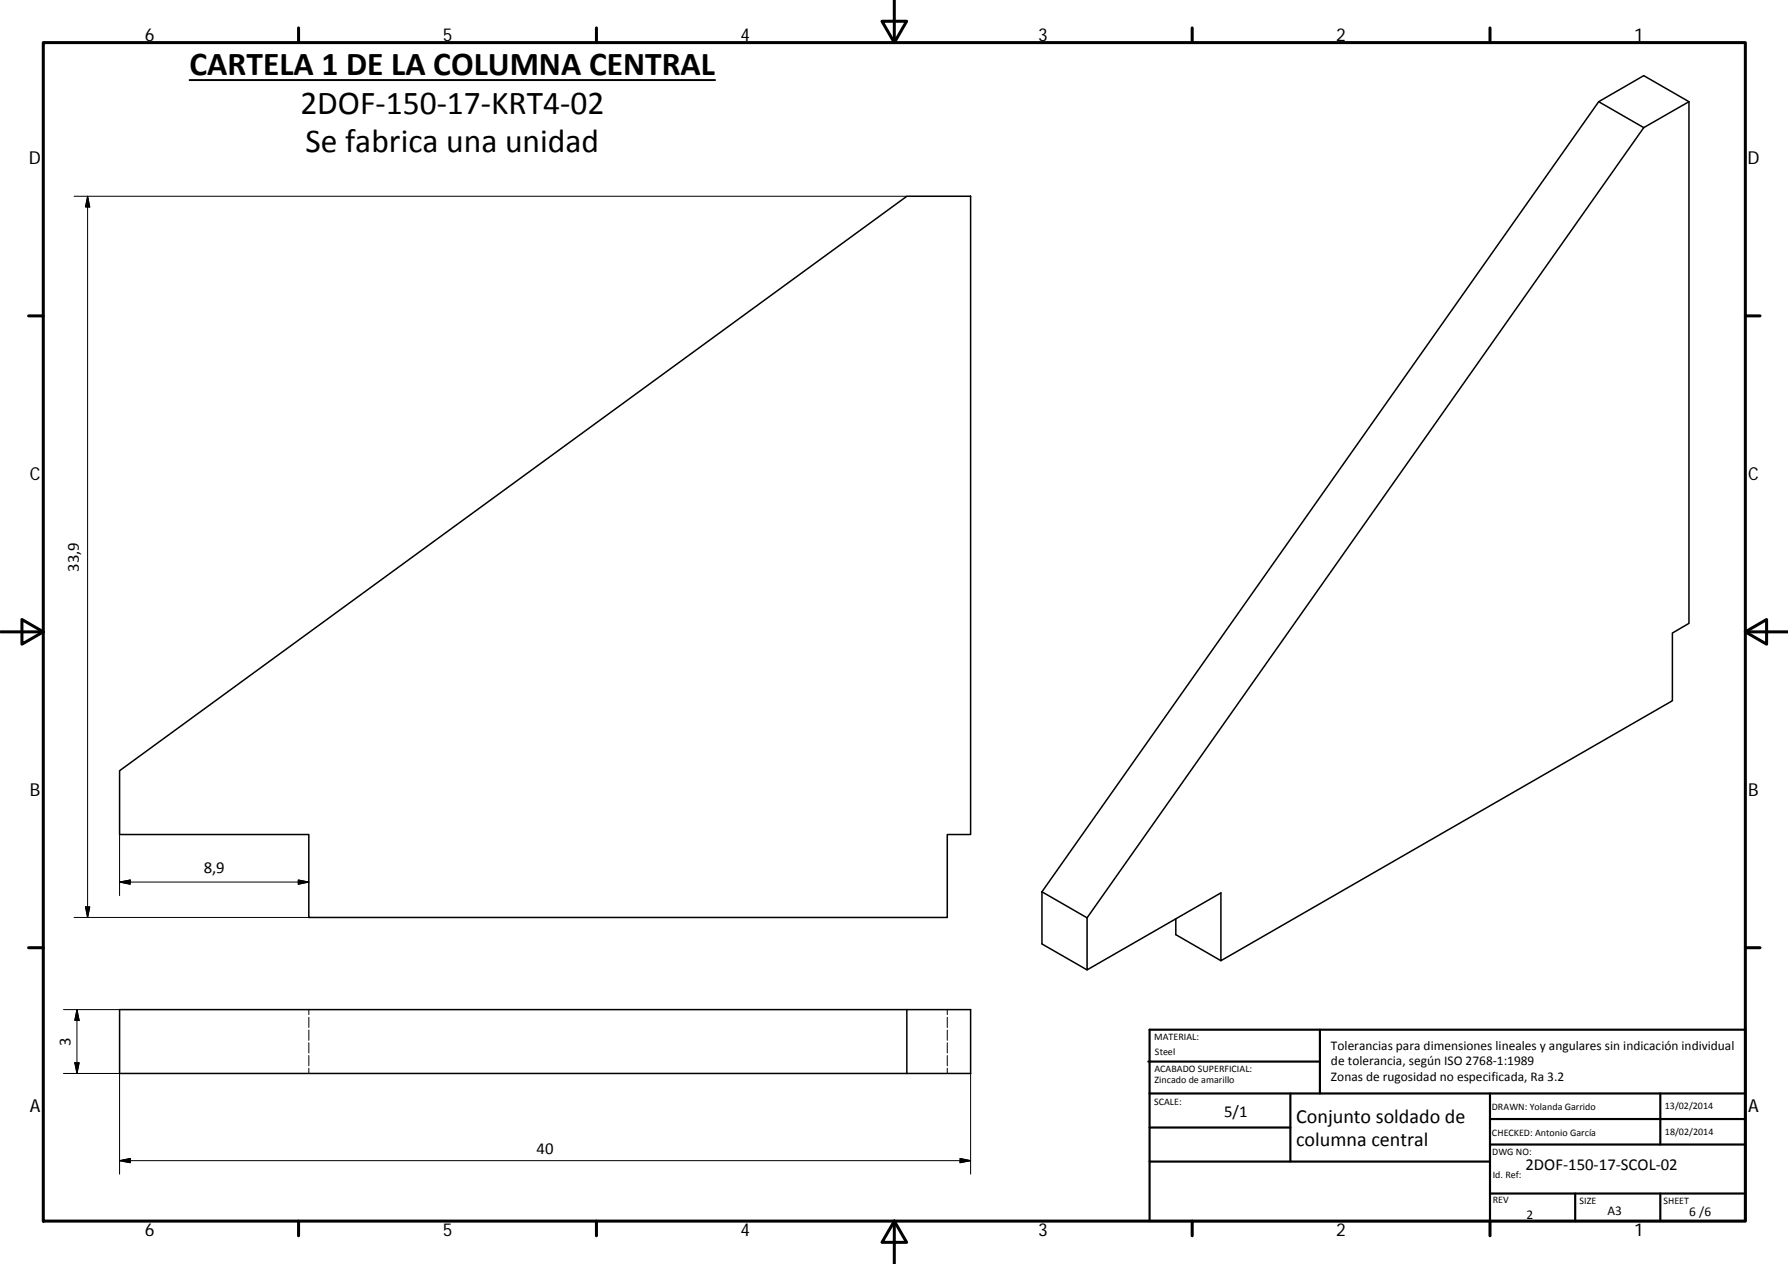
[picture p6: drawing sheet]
<svg xmlns="http://www.w3.org/2000/svg" width="420mm" height="297mm" viewBox="0 0 420 297" stroke-linecap="round" stroke-linejoin="round" font-family="sans-serif">
<path d="M375.7 23.9l-130.9 185.7M375.7 23.9l10.6-6.1 10.6 6.1M375.7 23.9l10.6 6.1M386.3 30l-130.9 185.7M396.9 23.9v122.6l-3.9 2.3v15.9l-106.1 61.1v-16l-31.5 18.1v-12.2M396.9 23.9l-10.6 6.1M28.1 181.1l185-135h15v150h-5.5v19.5h-150v-19.5h-44.5zM244.8 209.6l10.6 6.1M244.8 209.6v12.2l10.6 6.1M276.3 215.9v3.7l10.6 6.2M28.1 237.3h200v15h-200zM213.1 237.3v15" fill="none" stroke="#000" stroke-width=".36"/>
<g fill="none" stroke="#000" stroke-width=".23">
<path d="M17.4 46.1h195.7M20.6 46.1l.5 2.5h-1zM20.6 46.1v169.5M28.1 196.1v14.4M17.4 215.6h55.2M20.1 213.1h1l-.5 2.5zM28.1 207.3l2.5-.5v1zM28.1 207.3h44.5M70.1 206.8l2.5 .5-2.5 .5zM14.9 237.3h13.2M18.1 237.3l.5 2.5h-1zM18.1 237.3v15"/>
<path d="M72.6 237.3v1.1M72.6 239.1v2.4M222.6 237.3v1.1M222.6 239.1v2.4M14.9 252.3h13.2v23.6M17.6 249.7h1l-.5 2.6zM72.6 242.1v2.4M72.6 245v2.5M72.6 248.1v2.4M72.6 251v1.3M222.6 242.1v2.4M222.6 245v2.5"/>
<path d="M222.6 248.1v2.4M222.6 251v1.3M228.1 252.3v23.6M28.1 272.8l2.5-.6v1zM28.1 272.8h200M225.6 272.2l2.5 .6-2.5 .4z"/>
</g>
<g fill="none" stroke="#000" stroke-width=".71">
<path d="M10.2 10h399.9v277h-399.9zM70.2 6.6v3.4M140.2 6.6v3.4M207.3 5h5.8l-2.9 5zM210.2 0v10M280.2 6.6v3.4M350.1 6.6v3.4M6.7 74.2h3.5M410.1 74.2h3.5M.2 148.5h10M5.2 145.6l5 2.9-5 2.9zM410.1 148.5l5-2.9v5.8z"/>
<path d="M410.1 148.5h10M6.7 222.7h3.5M410.1 222.7h3.5M70.2 287v3.4M140.2 287v3.4M210.2 287l2.9 5h-5.8zM210.2 287v10M280.2 287v3.4M350.1 287v3.4"/>
</g>
<g fill="none" stroke="#000" stroke-width=".51">
<path d="M269.8 249.5h40.4M270.1 242h140v45h-140zM270.1 257h140M303.2 257v16M310.2 242v15M350.1 257v30M390.2 257v12M270.1 265h33.1M270.1 273h80M350.1 269h60M350.1 263h60M350.1 280.5h60"/>
<path d="M370.2 280.5v6.5M390.2 280.5v6.5"/>
</g>
<path d="M44.5 18.8h123.5" fill="none" stroke="#000" stroke-width=".46"/>
<path d="M20.6 46.1l.5 2.5h-1zM20.1 213.1h1l-.5 2.5zM28.1 207.3l2.5-.5v1zM70.1 206.8l2.5 .5-2.5 .5zM18.1 237.3l.5 2.5h-1zM17.6 249.7h1l-.5 2.6zM28.1 272.8l2.5-.6v1zM225.6 272.2l2.5 .6-2.5 .4z" fill="#000" stroke="#000" stroke-width=".23"/>
<g font-size="7.9">
<text x="44.5" y="17.7">CARTELA 1 DE LA COLUMNA CENTRAL</text>
<text x="70.6" y="26.7">2DOF‐150‐17‐KRT4‐02</text>
<text x="71.8" y="35.7">Se fabrica una unidad</text>
</g>
<g font-size="4.7">
<text x="304.6" y="263.9">Conjunto soldado de</text>
<text x="304.6" y="269.3">columna central</text>
</g>
<g font-size="4.2">
<text x="34" y="9.6">6</text>
<text x="104" y="9.6">5</text>
<text x="174" y="9.6">4</text>
<text x="244" y="9.6">3</text>
<text x="314" y="9.6">2</text>
<text x="384" y="9.6">1</text>
<text x="6.8" y="38.7">D</text>
<text x="410.6" y="38.7">D</text>
<text x="7" y="112.9">C</text>
<text x="410.8" y="112.9">C</text>
<text x="7" y="187.1">B</text>
<text x="410.8" y="187.1">B</text>
<text x="7" y="261.3">A</text>
<text x="410.8" y="261.3">A</text>
<text x="34" y="290.4">6</text>
<text x="104" y="290.4">5</text>
<text x="174" y="290.4">4</text>
<text x="244" y="290.4">3</text>
<text x="314" y="290.4">2</text>
<text x="384" y="290.4">1</text>
</g>
<g font-size="3.9">
<text x="18.5" y="134.4" transform="rotate(-90 18.5 134.4)">33,9</text>
<text x="47.9" y="205.2">8,9</text>
<text x="16.5" y="245.7" transform="rotate(-90 16.5 245.7)">3</text>
<text x="287.7" y="262.6">5/1</text>
<text x="126.1" y="271.2">40</text>
<text x="358.5" y="274.9">2DOF‐150‐17‐SCOL‐02</text>
</g>
<g font-size="3.1">
<text x="312.8" y="246.8">Tolerancias para dimensiones lineales y angulares sin indicación individual</text>
<text x="312.8" y="250.4">de tolerancia, según ISO 2768‐1:1989</text>
<text x="312.8" y="254">Zonas de rugosidad no especificada, Ra 3.2</text>
<text x="358.7" y="286.4">2</text>
<text x="377.7" y="285.6">A3</text>
<text x="397" y="285.8">6 /6</text>
</g>
<g font-size="2.4">
<text x="271.2" y="244.4">MATERIAL:</text>
<text x="271.3" y="251.9">ACABADO SUPERFICIAL:</text>
<text x="271.4" y="247.9">Steel</text>
<text x="271.3" y="254.6">Zincado de amarillo</text>
<text x="271.2" y="259.7">SCALE:</text>
<text x="350.6" y="260.9">DRAWN: Yolanda Garrido</text>
<text x="391.2" y="260.6">13/02/2014</text>
<text x="350.6" y="267">CHECKED: Antonio García</text>
<text x="391.2" y="266.6">18/02/2014</text>
<text x="350.6" y="271.4">DWG NO:</text>
<text x="350.8" y="276.8">Id. Ref:</text>
<text x="350.8" y="282.8">REV</text>
<text x="371.2" y="282.9">SIZE</text>
<text x="390.9" y="282.9">SHEET</text>
</g>
</svg>
